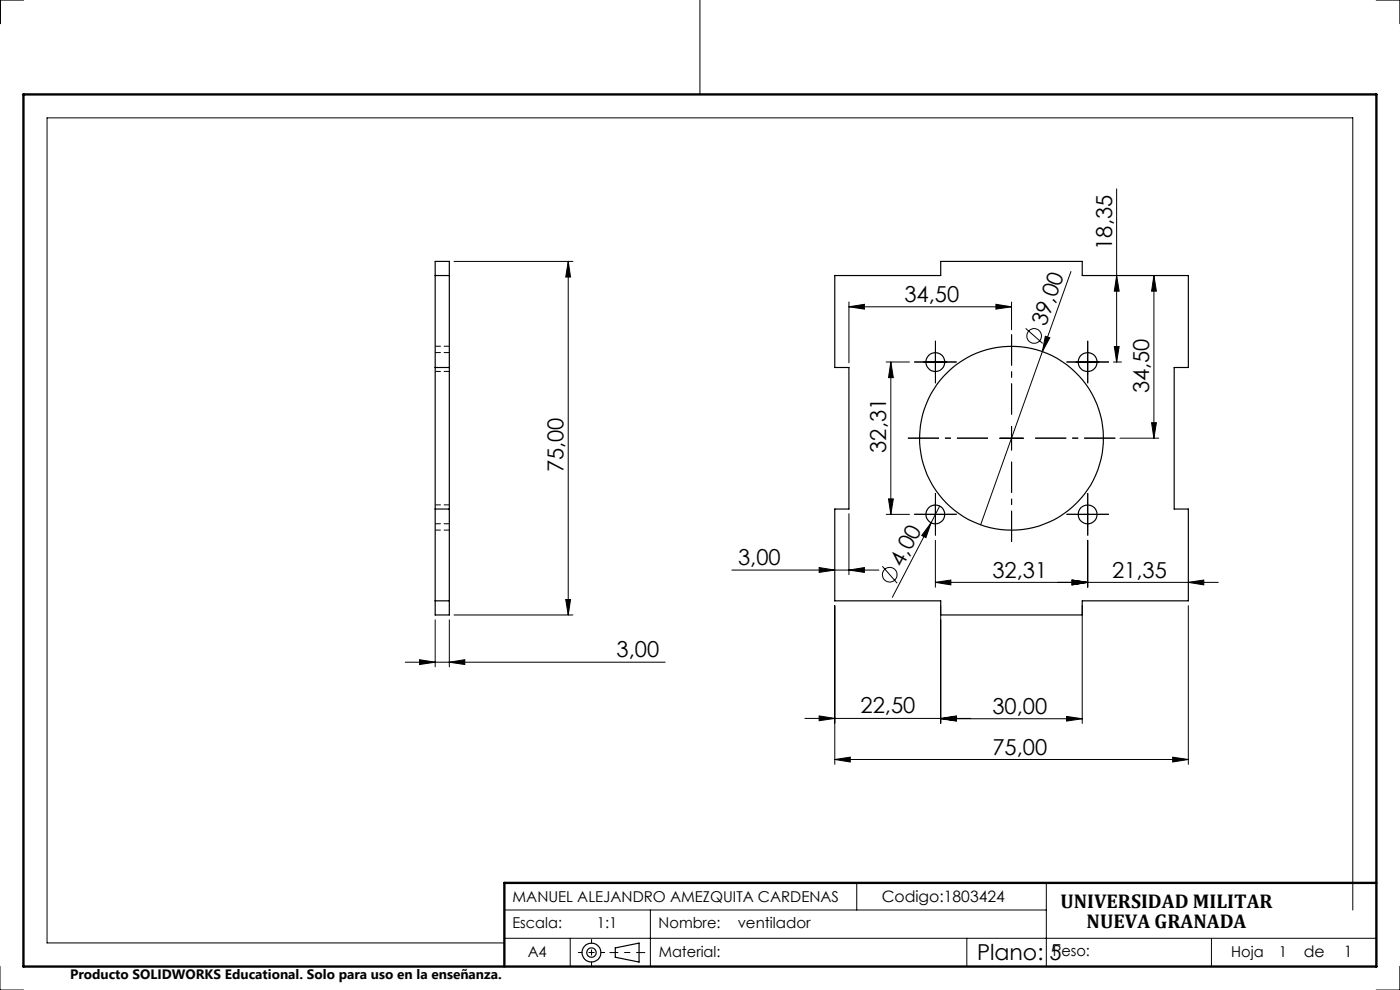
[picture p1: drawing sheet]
<svg xmlns="http://www.w3.org/2000/svg" width="297mm" height="210mm" viewBox="0 0 297 210" stroke-linecap="round" stroke-linejoin="round" font-family="sans-serif">
<g fill="none" stroke="#000" stroke-width=".25">
<path d="M92.3 58.4h3M92.3 55.4h3v75h-3zM177.1 58.4h22.5v-3h30v3h22.5v19.6h-3v30h3v19.5h-22.5v2.9h-30v-2.9h-22.5v-19.5h3v-30h-3zM92.3 78h3M92.3 108h3M92.3 127.5h3M130.5 201.1l5.1-1v4l-5.1-1z"/>
<circle cx="198.4" cy="76.8" r="1.99"/>
<circle cx="230.7" cy="76.8" r="2"/>
<circle cx="214.6" cy="93" r="19.5"/>
<circle cx="198.4" cy="109.1" r="1.99"/>
<circle cx="230.7" cy="109.1" r="2"/>
<circle cx="125.5" cy="202.1" r="2"/>
<circle cx="125.5" cy="202.1" r="1"/>
</g>
<path d="M92.3 78.8h3M95.3 73.4h-3M95.3 74.8h-3M92.3 112.4h3M92.3 111.1h3M95.3 107.1h-3" fill="none" stroke="#000" stroke-width=".21" stroke-dasharray="1.3 .6" stroke-dashoffset=".1" stroke-linecap="butt"/>
<g fill="none" stroke="#000" stroke-width=".21">
<path d="M5 0h-5v5M148.5 0v20M292 0h5v5M96.3 55.4h25.2M120.5 55.4l.5 3.4h-1zM120.5 55.4v75M227.2 57.6l-6.1 17M236.9 58.4l.5 3.4h-1zM236.9 40.1v36.7M244.8 58.4l.5 3.4h-1zM244.8 58.4v34.5M180.1 65.1l3.3-.6v1.1z"/>
<path d="M180.1 64.1v12.9M180.1 65.1h34.5M188 76.8h4.9M189 76.8l.5 3.3h-1zM189 76.8v32.3M195.9 76.8h5M198.4 74.3v5M211.3 64.5l3.3 .6-3.3 .5zM214.6 64.1v5.8M217.6 69.7l3.6 3.1M221.1 74.6l-13.1 36.7M221.8 71.3l.9 .3-1.6 3z"/>
<path d="M228.2 76.8h5M230.8 74.3v5M236.2 76.8h1.7M236.4 73.5h1l-.5 3.3zM212.1 92.9h5M214.6 90.4v5.1M237.6 92.9h8.2M244.3 89.7h1l-.5 3.2zM180.1 109v12.9M188 109.1h4.9M188.5 105.8h1l-.5 3.3zM195.9 109.1h5"/>
<path d="M197.5 110.9l-1.1 3.1-.9-.4zM197.5 110.9l-8.2 15.8M198.4 106.6v5M198.4 114.6v10M199.4 107.3l-1.9 3.6M228.2 109.1h5M230.8 106.6v5M230.8 114.6v10M89 139.9l3.3 .6-3.3 .5zM92.3 131.5v10M95.3 131.5v10M96.3 130.4h25.2"/>
<path d="M120 127.2h1l-.5 3.2zM155.3 120.9h31.1M173.8 120.4l3.3 .5-3.3 .5zM177.1 128.5v33.6M180.1 120.9l3.3-.5v1zM187.2 120.1l3.1 3.6M198.4 123.5l3.3-.5v1.1zM198.4 123.5h60M199.6 128.5v24.9M227.4 123l3.4 .5-3.4 .6zM229.6 128.5v24.9M252.1 123.5l3.3-.5v1.1z"/>
<path d="M252.1 128.5v33.6M86 140.5h55.1M95.3 140.5l3.3-.6v1.1zM170.7 152.4h35.2M173.8 151.9l3.3 .5-3.3 .5zM199.6 152.5l3.3-.5v1zM199.6 152.4l3.3-.5v1zM199.6 152.5h30M226.3 152l3.3 .5-3.3 .5zM177.1 161.1l3.3-.5v1zM177.1 161.1h75M248.8 160.6l3.3 .5-3.3 .5z"/>
<path d="M107 199h185M107 193h115M121 199v6M138 193v12M181.8 187.3v5.7M205.1 199v6M222 187.3v17.7M257 199v6M287 193v-168h-277v175h97M292 187.3v17.7M0 205v5h5M129.4 202.1h1.1"/>
<path d="M135.6 202.1h1.2M297 205v5h-5"/>
<circle cx="219.4" cy="71.3" r="1.56"/>
<circle cx="188.7" cy="121.9" r="1.56"/>
</g>
<path d="M209.6 92.9h-17M214.6 87.9v-17M214.6 97.9v17M219.6 92.9h17" fill="none" stroke="#000" stroke-width=".21" stroke-dasharray="15.2 1.3 1.3 1.3" stroke-dashoffset="8.6" stroke-linecap="butt"/>
<g fill="none" stroke="#000" stroke-width=".21" stroke-dasharray="15.2 1.3 1.3 1.3" stroke-linecap="butt">
<path d="M195.9 76.8h-2M198.4 74.3v-2M198.4 79.3v2M200.9 76.8h2M228.3 76.8h-2M230.8 74.3v-2M230.8 79.3v2M233.3 76.8h2M195.9 109.1h-2M198.4 106.6v-2M198.4 111.6v2M200.9 109.1h2"/>
<path d="M228.3 109.1h-2M230.8 106.6v-2M230.8 111.6v2M233.3 109.1h2"/>
</g>
<path d="M125.5 199.2v5.7M122.6 202h5.8" fill="none" stroke="#000" stroke-width=".21" stroke-dasharray="15.2 1.3 1.3 1.3" stroke-dashoffset="14.3" stroke-linecap="butt"/>
<path d="M135.6 202h-5.1" fill="none" stroke="#000" stroke-width=".21" stroke-dasharray="15.2 1.3 1.3 1.3" stroke-dashoffset="14.6" stroke-linecap="butt"/>
<path d="M5 20h287v185h-287zM292 187.3h-185v17.7" fill="none" stroke="#000" stroke-width=".5"/>
<g fill="#000">
<path d="M221.8 71.3l.9 .3-1.6 3zM197.5 110.9l-1.1 3.1-.9-.4z"/>
<path d="M244.8 58.4l.5 3.4h-1zM244.3 89.7h1l-.5 3.2zM189 76.8l.5 3.3h-1zM188.5 105.8h1l-.5 3.3zM120.5 55.4l.5 3.4h-1zM120 127.2h1l-.5 3.2z"/>
<path d="M236.4 73.5h1l-.5 3.3zM236.9 58.4l.5 3.4h-1z"/>
<path d="M180.1 120.9l3.3-.5v1zM173.8 120.4l3.3 .5-3.3 .5z"/>
<path d="M177.1 161.1l3.3-.5v1zM248.8 160.6l3.3 .5-3.3 .5zM199.6 152.5l3.3-.5v1zM226.3 152l3.3 .5-3.3 .5zM173.8 151.9l3.3 .5-3.3 .5zM199.6 152.4l3.3-.5v1zM180.1 65.1l3.3-.6v1.1zM211.3 64.5l3.3 .6-3.3 .5zM198.4 123.5l3.3-.5v1.1zM227.4 123l3.4 .5-3.4 .6zM227.4 123l3.4 .5-3.4 .6zM252.1 123.5l3.3-.5v1.1zM89 139.9l3.3 .6-3.3 .5zM95.3 140.5l3.3-.6v1.1z"/>
</g>
<g font-size="4.7">
<text x="235.9" y="53" transform="rotate(-90 235.9 53)">18,35</text>
<text x="191.9" y="64">34,50</text>
<text x="221.9" y="69.4" transform="rotate(-70 221.9 69.4)">39,00</text>
<text x="243.8" y="83.5" transform="rotate(-90 243.8 83.5)">34,50</text>
<text x="119.5" y="100.2" transform="rotate(-90 119.5 100.2)">75,00</text>
<text x="188" y="96.1" transform="rotate(-90 188 96.1)">32,31</text>
<text x="156.6" y="119.9">3,00</text>
<text x="191.5" y="120.4" transform="rotate(-63 191.5 120.4)">4,00</text>
<text x="210.5" y="122.5">32,31</text>
<text x="235.9" y="122.5">21,35</text>
<text x="130.8" y="139.4">3,00</text>
<text x="182.6" y="151.3">22,50</text>
<text x="210.5" y="151.4">30,00</text>
<text x="210.5" y="160.1">75,00</text>
<text x="207.3" y="203.5">Plano: 5</text>
</g>
<g font-size="4.2">
<text x="225" y="192.7">UNIVERSIDAD MILITAR</text>
<text x="230.5" y="196.9">NUEVA GRANADA</text>
</g>
<g font-size="3.3">
<text x="187" y="191.4">Codigo:1803424</text>
<text x="276.6" y="203">de</text>
<text x="285.1" y="203">1</text>
</g>
<g font-size="3.2">
<text x="108.7" y="191.4">MANUEL ALEJANDRO AMEZQUITA CARDENAS</text>
<text x="108.7" y="196.9">Escala:</text>
<text x="126.6" y="196.9">1:1</text>
<text x="139.7" y="196.9">Nombre:</text>
<text x="156.5" y="196.9">ventilador</text>
<text x="111.9" y="203.1">A4</text>
<text x="139.7" y="203.1">Material:</text>
<text x="223.3" y="202.8">Peso:</text>
<text x="261.2" y="203">Hoja</text>
<text x="271.3" y="203">1</text>
</g>
<text font-size="2.9" x="14.9" y="207.6">Producto SOLIDWORKS Educational. Solo para uso en la enseñanza.</text>
</svg>
